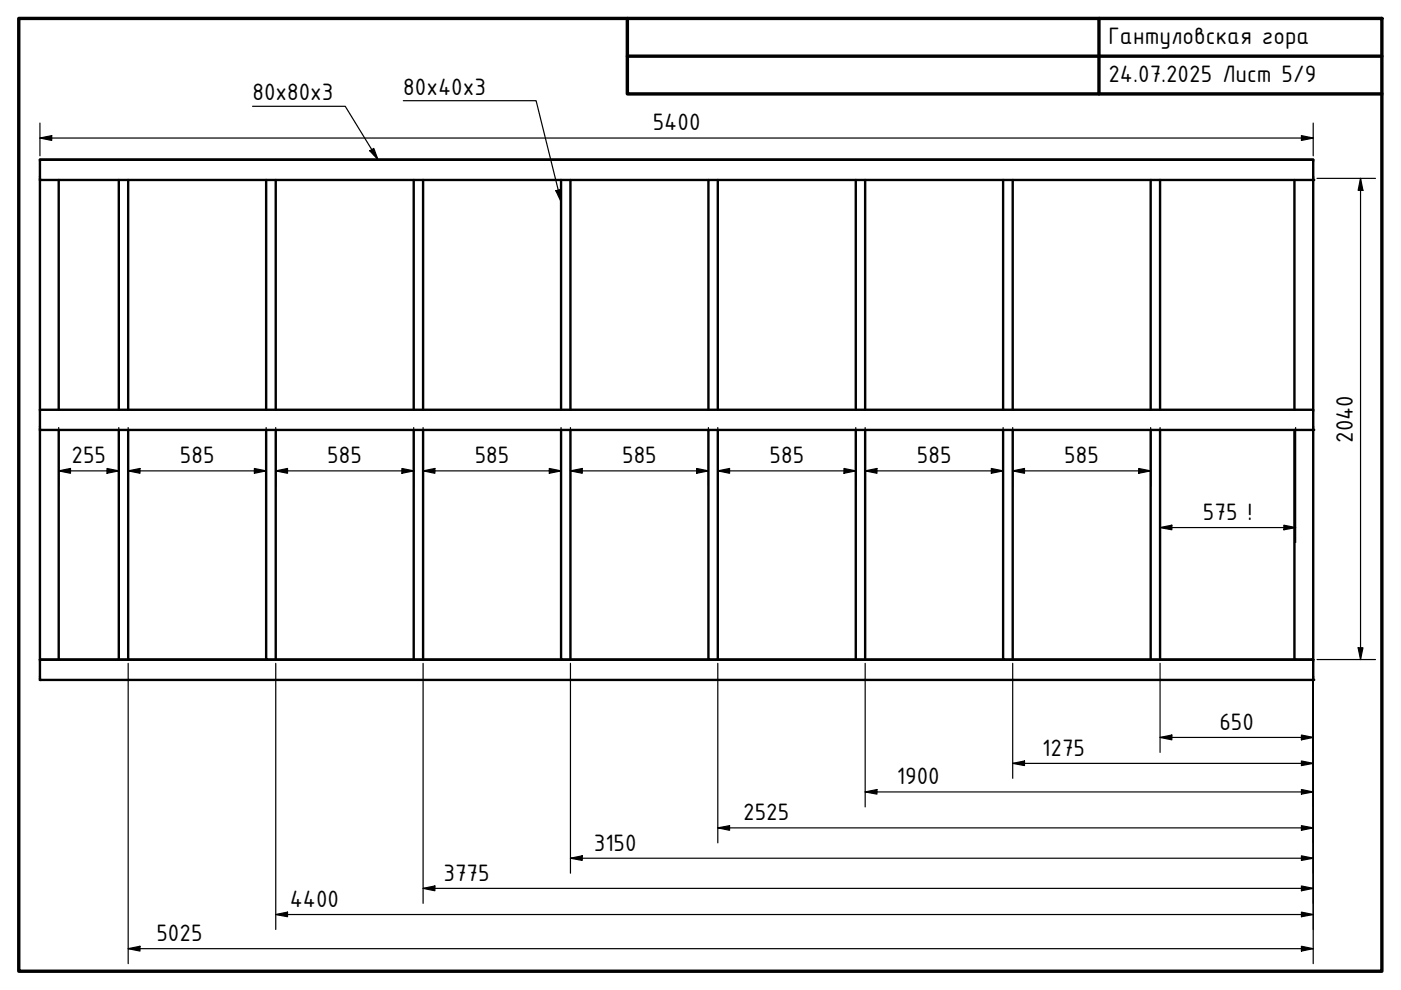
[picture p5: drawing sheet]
<svg xmlns="http://www.w3.org/2000/svg" width="297mm" height="210mm" viewBox="0 0 297 210" stroke-linecap="round" stroke-linejoin="round" font-family="sans-serif">
<!-- layer: Visible (ISO) -->
<g fill="none" stroke="#000" stroke-width=".51">
<path d="M8.5 33.9h269.9M8.5 33.9v57.3M8.5 38.2h269.9M12.4 38.2v48.7M25.2 38.2v48.7M27.2 38.2v48.7M56.4 38.2v48.7M58.5 38.2v48.7M87.7 38.2v48.7M89.7 38.2v48.7M119 38.2v48.7M120.9 38.2v48.7"/>
<path d="M150.2 38.2v48.7M152.2 38.2v48.7M181.4 38.2v48.7M183.4 38.2v48.7M212.7 38.2v48.7M214.7 38.2v48.7M244 38.2v48.7M246 38.2v48.7M274.4 38.2v48.7M278.4 33.9v110.3h-269.9v-4.4M8.5 91.2v48.6h3.9M8.5 91.2h269.9"/>
<path d="M8.5 86.9h269.9M12.4 91.2v48.6M25.2 91.2v48.6h2M27.2 91.2v48.6M56.4 91.2v48.6h2.1M58.5 91.2v48.6M87.7 91.2v48.6h2M89.7 91.2v48.6M119 91.2v48.6h1.9M120.9 91.2v48.6M150.2 91.2v48.6h2M152.2 91.2v48.6"/>
<path d="M181.4 91.2v48.6h2M183.4 91.2v48.6M212.7 91.2v48.6h2M214.7 91.2v48.6M244 91.2v48.6h2M246 91.2v48.6M274.4 91.2v48.6M8.5 139.9h269.9M12.4 139.8h12.8M27.2 139.8h29.2M58.5 139.8h29.2M89.7 139.8h29.3"/>
<path d="M120.9 139.8h29.3M152.2 139.8h29.2M183.4 139.8h29.3M214.7 139.8h29.3M246 139.8h32.4"/>
</g>
<g fill="#000">
<circle cx="8.5" cy="38.2" r=".25"/>
<circle cx="278.4" cy="38.2" r=".25"/>
<circle cx="8.5" cy="91.2" r=".25"/>
<circle cx="278.4" cy="91.2" r=".25"/>
<circle cx="8.5" cy="144.2" r=".25"/>
<circle cx="278.4" cy="144.2" r=".25"/>
</g>
<!-- layer: Border (ISO) -->
<path d="M4 3.9h289v202h-289zM133 3.9v16h160M133 11.9h160M233 3.9v16" fill="none" stroke="#000" stroke-width=".72"/>
<!-- layer: Dimension (ISO) -->
<g fill="none" stroke="#000" stroke-width=".25">
<path d="M8.5 29.3l2.5-.5v1zM8.5 29.3h269.9M8.5 26.1v6.9M275.9 28.8l2.5 .5-2.5 .5zM278.4 26.1v6.9M279.2 37.8h12.4M288.5 37.8l.5 2.6h-1zM288.5 37.8v102M12.4 99.8l2.5-.5v1zM12.4 99.8h12.8M12.4 90.6v12.4M22.7 99.3l2.5 .5-2.5 .5z"/>
<path d="M25.2 90.6v12.4M27.2 99.8l2.5-.5v1zM27.2 99.8h29.2M27.2 90.6v12.4M53.9 99.3l2.5 .5-2.5 .5zM56.4 90.6v12.4M58.5 99.8l2.5-.5v1zM58.5 99.8h29.2M58.5 90.6v12.4M85.2 99.3l2.5 .5-2.5 .5zM87.7 90.6v12.4M89.7 99.8l2.5-.5v1z"/>
<path d="M89.7 99.8h29.3M89.7 90.6v12.4M116.5 99.3l2.5 .5-2.5 .5zM119 90.6v12.4M120.9 99.8l2.5-.5v1zM120.9 99.8h29.3M120.9 90.6v12.4M147.7 99.3l2.5 .5-2.5 .5zM150.2 90.6v12.4M152.2 99.8l2.5-.5v1zM152.2 99.8h29.2M152.2 90.6v12.4"/>
<path d="M178.9 99.3l2.5 .5-2.5 .5zM181.4 90.6v12.4M183.4 99.8l2.5-.5v1zM183.4 99.8h29.3M183.4 90.6v12.4M210.2 99.3l2.5 .5-2.5 .5zM212.7 90.6v12.4M214.7 99.8l2.5-.5v1zM214.7 99.8h29.3M214.7 90.6v12.4M241.4 99.3l2.6 .5-2.6 .5zM244 90.6v12.4"/>
<path d="M246 90.6v24.4M274.7 90.6v24.4M246 111.9l2.5-.5v.9zM246 111.9h28.7M272.2 111.4l2.5 .5-2.5 .4zM279.2 139.8h12.4M288 137.3h1l-.5 2.5zM27.2 140.6v63.7M58.5 140.6v56.5M89.7 140.6v50.9M120.9 140.6v44.5M152.2 140.6v38.1"/>
<path d="M183.4 140.6v30.5M214.7 140.6v24.4M246 156.4l2.5-.6v1.1zM246 140.6v18.9M246 156.4h32.4M275.9 155.8l2.5 .6-2.5 .5zM278.4 140.6v63.7M152.2 175.5l2.5-.4v.9zM152.2 175.5h126.2M183.4 167.9l2.5-.5v1zM183.4 167.9h95M214.7 161.9l2.5-.6v1z"/>
<path d="M214.7 161.9h63.7M275.9 161.3l2.5 .6-2.5 .4zM275.9 167.4l2.5 .5-2.5 .5zM275.9 175.1l2.5 .4-2.5 .5zM58.5 193.9l2.5-.5v1zM58.5 193.9h219.9M89.7 188.4l2.5-.6v1.1zM89.7 188.4h188.7M120.9 182l2.5-.5v.9zM120.9 182h157.5M275.9 181.5l2.5 .5-2.5 .4zM275.9 187.8l2.5 .6-2.5 .5z"/>
<path d="M275.9 193.4l2.5 .5-2.5 .5zM27.2 201.1l2.5-.5v1zM27.2 201.1h251.2M275.9 200.6l2.5 .5-2.5 .5z"/>
</g>
<g fill="#000">
<path d="M8.5 29.3l2.5-.5v1zM275.9 28.8l2.5 .5-2.5 .5zM288.5 37.8l.5 2.6h-1zM12.4 99.8l2.5-.5v1zM27.2 99.8l2.5-.5v1zM58.5 99.8l2.5-.5v1zM89.7 99.8l2.5-.5v1zM120.9 99.8l2.5-.5v1zM152.2 99.8l2.5-.5v1zM183.4 99.8l2.5-.5v1zM214.7 99.8l2.5-.5v1zM22.7 99.3l2.5 .5-2.5 .5z"/>
<path d="M53.9 99.3l2.5 .5-2.5 .5zM85.2 99.3l2.5 .5-2.5 .5zM116.5 99.3l2.5 .5-2.5 .5zM147.7 99.3l2.5 .5-2.5 .5zM178.9 99.3l2.5 .5-2.5 .5zM210.2 99.3l2.5 .5-2.5 .5zM241.4 99.3l2.6 .5-2.6 .5zM246 111.9l2.5-.5v.9zM272.2 111.4l2.5 .5-2.5 .4zM288 137.3h1l-.5 2.5zM246 156.4l2.5-.6v1.1zM275.9 155.8l2.5 .6-2.5 .5z"/>
<path d="M152.2 175.5l2.5-.4v.9zM183.4 167.9l2.5-.5v1zM214.7 161.9l2.5-.6v1zM275.9 161.3l2.5 .6-2.5 .4zM275.9 167.4l2.5 .5-2.5 .5zM275.9 175.1l2.5 .4-2.5 .5zM58.5 193.9l2.5-.5v1zM89.7 188.4l2.5-.6v1.1zM120.9 182l2.5-.5v.9zM275.9 181.5l2.5 .5-2.5 .4zM275.9 187.8l2.5 .6-2.5 .5zM275.9 193.4l2.5 .5-2.5 .5z"/>
<path d="M27.2 201.1l2.5-.5v1zM275.9 200.6l2.5 .5-2.5 .5z"/>
</g>
<!-- layer: Symbol (ISO) -->
<path d="M53.6 22.5h19.6l6.9 11.3M78.4 32l.8-.5 .9 2.3zM85.5 21.4h28.2l5.3 21.4M117.9 40.4l.9-.2 .2 2.6z" fill="none" stroke="#000" stroke-width=".25"/>
<path d="M78.4 32l.8-.5 .9 2.3zM117.9 40.4l.9-.2 .2 2.6z" fill="#000"/>
<g font-size="5.4">
<text x="235" y="9.4">Гантуловская гора</text>
<text x="235" y="17.4">24.07.2025 Лист 5/9</text>
<text x="53.6" y="21.3">80x80x3</text>
<text x="85.5" y="20">80x40x3</text>
<text x="138.4" y="27.7">5400</text>
<text x="286.9" y="93.9" transform="rotate(-90 286.9 93.9)">2040</text>
<text x="15.2" y="98.2">255</text>
<text x="38.1" y="98.2">585</text>
<text x="69.4" y="98.2">585</text>
<text x="100.7" y="98.2">585</text>
<text x="131.9" y="98.2">585</text>
<text x="163.2" y="98.2">585</text>
<text x="194.4" y="98.2">585</text>
<text x="225.6" y="98.2">585</text>
<text x="255.1" y="110.3">575 !</text>
<text x="258.5" y="154.7">650</text>
<text x="221" y="160.2">1275</text>
<text x="190.2" y="166.3">1900</text>
<text x="157.6" y="174">2525</text>
<text x="125.9" y="180.4">3150</text>
<text x="94" y="186.7">3775</text>
<text x="61.4" y="192.3">4400</text>
<text x="33.1" y="199.5">5025</text>
</g>
</svg>
